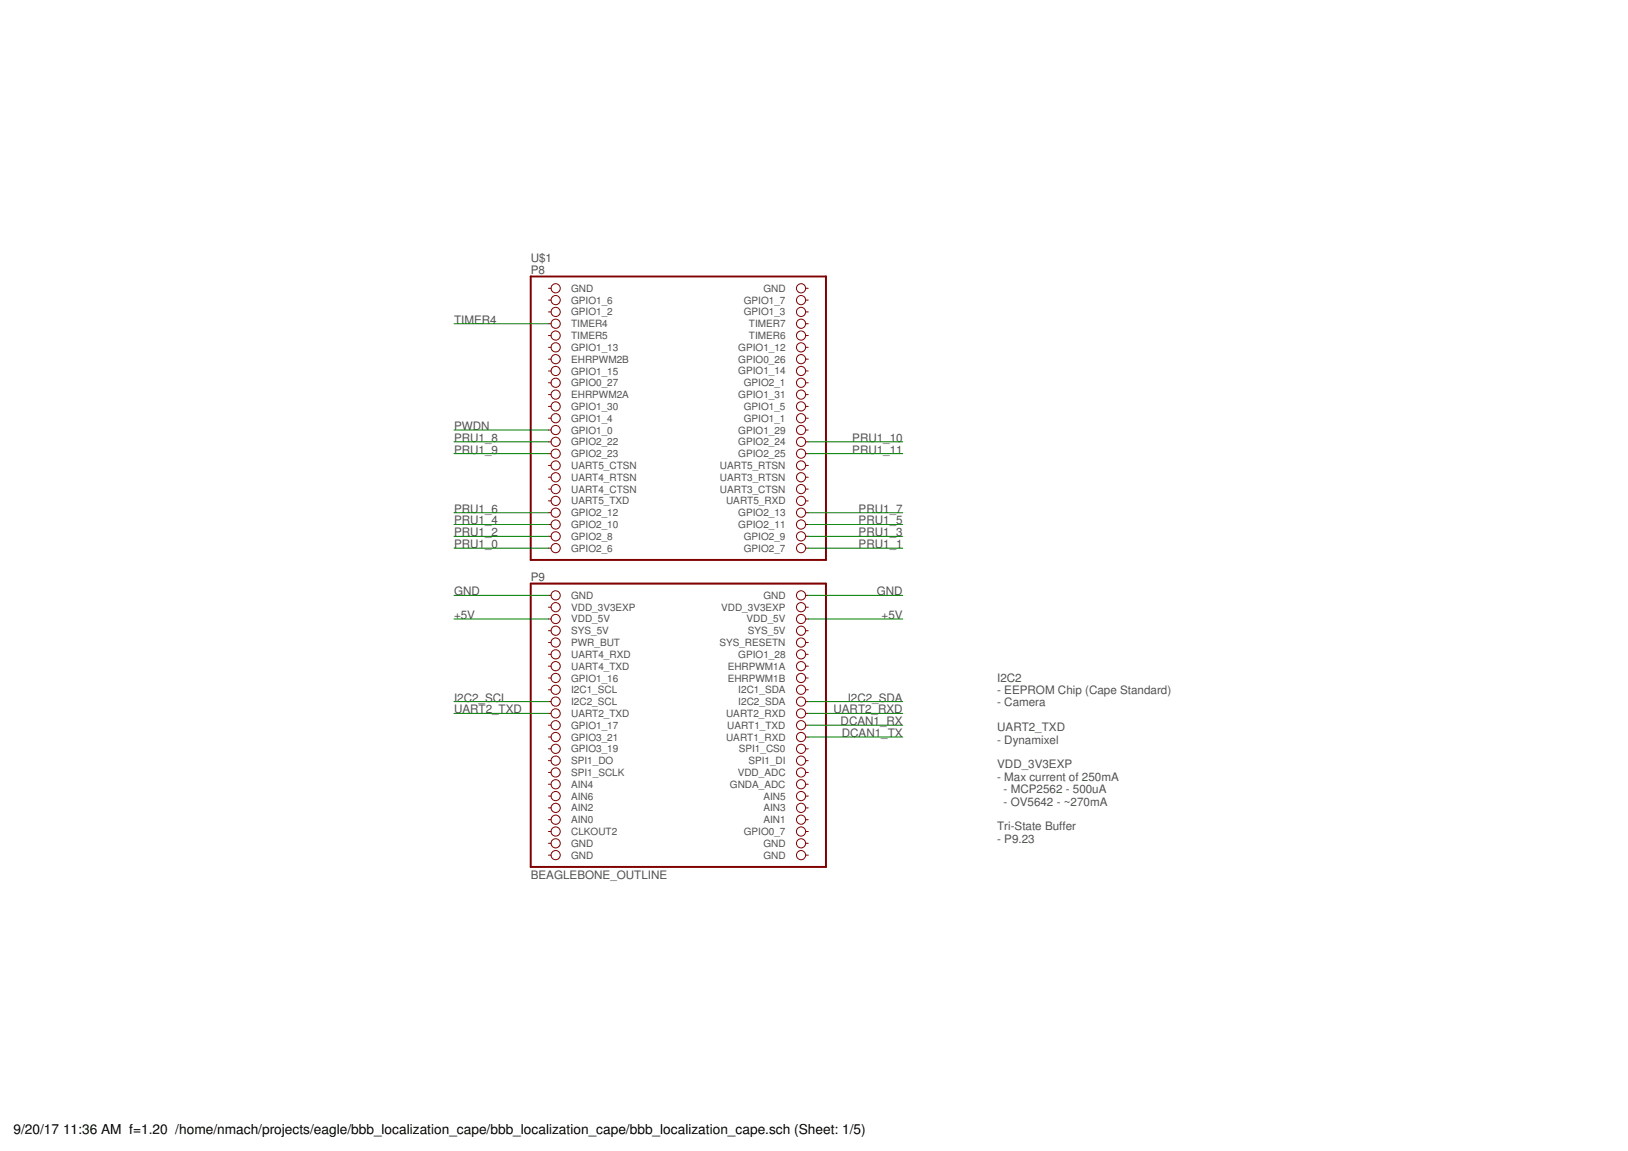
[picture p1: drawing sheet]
<svg xmlns="http://www.w3.org/2000/svg" width="420mm" height="297mm" viewBox="0 0 420 297" stroke-linecap="round" stroke-linejoin="round" font-family="sans-serif">
<path d="M137 71.4h76.2v73.1h-76.2zM137 150.6h76.2v73.1h-76.2z" fill="none" stroke="#800000" stroke-width=".51"/>
<g fill="none" stroke="#800000" stroke-width=".26">
<path d="M141.5 74.4h.7M141.5 77.4h.7M207.9 74.4h.7M207.9 77.4h.7M141.5 80.5h.7M141.5 83.5h.7M141.5 86.6h.7M141.5 89.6h.7M141.5 92.7h.7M141.5 95.7h.7M141.5 98.8h.7M207.9 80.5h.7"/>
<path d="M207.9 83.5h.7M207.9 86.6h.7M207.9 89.6h.7M207.9 92.7h.7M207.9 95.7h.7M207.9 98.8h.7M141.5 101.8h.7M141.5 104.9h.7M141.5 107.9h.7M141.5 111h.7M141.5 114h.7M141.5 117.1h.7"/>
<path d="M207.9 101.8h.7M207.9 104.9h.7M207.9 107.9h.7M207.9 111h.7M207.9 114h.7M207.9 117.1h.7M141.5 120.1h.7M141.5 123.2h.7M141.5 126.2h.7M141.5 129.3h.7M141.5 132.3h.7M141.5 135.4h.7"/>
<path d="M141.5 138.4h.7M207.9 120.1h.7M207.9 123.2h.7M207.9 126.2h.7M207.9 129.3h.7M207.9 132.3h.7M207.9 135.4h.7M207.9 138.4h.7M141.5 153.6h.7M141.5 156.7h.7M141.5 159.7h.7M141.5 141.5h.7"/>
<path d="M207.9 153.6h.7M207.9 156.7h.7M207.9 159.7h.7M207.9 141.5h.7M141.5 162.8h.7M141.5 165.8h.7M141.5 168.9h.7M141.5 171.9h.7M141.5 175h.7M141.5 178h.7M207.9 162.8h.7M207.9 165.8h.7"/>
<path d="M207.9 168.9h.7M207.9 171.9h.7M207.9 175h.7M207.9 178h.7M141.5 181.1h.7M141.5 184.1h.7M141.5 187.2h.7M141.5 190.2h.7M141.5 193.3h.7M141.5 196.3h.7M141.5 199.3h.7M207.9 181.1h.7"/>
<path d="M207.9 184.1h.7M207.9 187.2h.7M207.9 190.2h.7M207.9 193.3h.7M207.9 196.3h.7M207.9 199.3h.7M141.5 202.4h.7M141.5 205.4h.7M141.5 208.5h.7M141.5 211.5h.7M141.5 214.6h.7M141.5 217.6h.7"/>
<path d="M207.9 202.4h.7M207.9 205.4h.7M207.9 208.5h.7M207.9 211.5h.7M207.9 214.6h.7M207.9 217.6h.7M141.5 220.7h.7M207.9 220.7h.7"/>
<circle cx="143.4" cy="77.4" r="1.19"/>
<circle cx="143.4" cy="74.4" r="1.19"/>
<circle cx="206.7" cy="74.4" r="1.19"/>
<circle cx="206.7" cy="77.4" r="1.19"/>
<circle cx="143.4" cy="80.5" r="1.19"/>
<circle cx="143.4" cy="83.5" r="1.19"/>
<circle cx="143.4" cy="86.6" r="1.19"/>
<circle cx="143.4" cy="95.7" r="1.19"/>
<circle cx="143.4" cy="89.6" r="1.19"/>
<circle cx="143.4" cy="92.7" r="1.19"/>
<circle cx="143.4" cy="98.8" r="1.19"/>
<circle cx="206.7" cy="83.5" r="1.19"/>
<circle cx="206.7" cy="80.5" r="1.19"/>
<circle cx="206.7" cy="86.6" r="1.19"/>
<circle cx="206.7" cy="89.6" r="1.19"/>
<circle cx="206.7" cy="95.7" r="1.19"/>
<circle cx="206.7" cy="98.8" r="1.19"/>
<circle cx="206.7" cy="92.7" r="1.19"/>
<circle cx="143.4" cy="107.9" r="1.19"/>
<circle cx="143.4" cy="117.1" r="1.19"/>
<circle cx="143.4" cy="111" r="1.19"/>
<circle cx="143.4" cy="101.8" r="1.19"/>
<circle cx="143.4" cy="104.9" r="1.19"/>
<circle cx="143.4" cy="114" r="1.19"/>
<circle cx="206.7" cy="104.9" r="1.19"/>
<circle cx="206.7" cy="101.8" r="1.19"/>
<circle cx="206.7" cy="111" r="1.19"/>
<circle cx="206.7" cy="114" r="1.19"/>
<circle cx="206.7" cy="117.1" r="1.19"/>
<circle cx="206.7" cy="107.9" r="1.19"/>
<circle cx="143.4" cy="129.3" r="1.19"/>
<circle cx="143.4" cy="123.2" r="1.19"/>
<circle cx="143.4" cy="135.4" r="1.19"/>
<circle cx="143.4" cy="126.2" r="1.19"/>
<circle cx="143.4" cy="132.3" r="1.19"/>
<circle cx="143.4" cy="138.4" r="1.19"/>
<circle cx="143.4" cy="120.1" r="1.19"/>
<circle cx="206.7" cy="129.3" r="1.19"/>
<circle cx="206.7" cy="132.3" r="1.19"/>
<circle cx="206.7" cy="138.4" r="1.19"/>
<circle cx="206.7" cy="135.4" r="1.19"/>
<circle cx="206.7" cy="120.1" r="1.19"/>
<circle cx="206.7" cy="126.2" r="1.19"/>
<circle cx="206.7" cy="123.2" r="1.19"/>
<circle cx="143.4" cy="153.6" r="1.19"/>
<circle cx="143.4" cy="159.7" r="1.19"/>
<circle cx="143.4" cy="156.7" r="1.19"/>
<circle cx="143.4" cy="141.5" r="1.19"/>
<circle cx="206.7" cy="141.5" r="1.19"/>
<circle cx="206.7" cy="159.7" r="1.19"/>
<circle cx="206.7" cy="156.7" r="1.19"/>
<circle cx="206.7" cy="153.6" r="1.19"/>
<circle cx="143.4" cy="165.8" r="1.19"/>
<circle cx="143.4" cy="162.8" r="1.19"/>
<circle cx="143.4" cy="178" r="1.19"/>
<circle cx="143.4" cy="168.9" r="1.19"/>
<circle cx="143.4" cy="171.9" r="1.19"/>
<circle cx="143.4" cy="175" r="1.19"/>
<circle cx="206.7" cy="178" r="1.19"/>
<circle cx="206.7" cy="162.8" r="1.19"/>
<circle cx="206.7" cy="168.9" r="1.19"/>
<circle cx="206.7" cy="171.9" r="1.19"/>
<circle cx="206.7" cy="175" r="1.19"/>
<circle cx="206.7" cy="165.8" r="1.19"/>
<circle cx="143.4" cy="199.3" r="1.19"/>
<circle cx="143.4" cy="187.2" r="1.19"/>
<circle cx="143.4" cy="184.1" r="1.19"/>
<circle cx="143.4" cy="193.3" r="1.19"/>
<circle cx="143.4" cy="196.3" r="1.19"/>
<circle cx="143.4" cy="190.2" r="1.19"/>
<circle cx="143.4" cy="181.1" r="1.19"/>
<circle cx="206.7" cy="181.1" r="1.19"/>
<circle cx="206.7" cy="196.3" r="1.19"/>
<circle cx="206.7" cy="184.1" r="1.19"/>
<circle cx="206.7" cy="193.3" r="1.19"/>
<circle cx="206.7" cy="199.3" r="1.19"/>
<circle cx="206.7" cy="190.2" r="1.19"/>
<circle cx="206.7" cy="187.2" r="1.19"/>
<circle cx="143.4" cy="208.5" r="1.19"/>
<circle cx="143.4" cy="211.5" r="1.19"/>
<circle cx="143.4" cy="214.6" r="1.19"/>
<circle cx="143.4" cy="217.6" r="1.19"/>
<circle cx="143.4" cy="202.4" r="1.19"/>
<circle cx="143.4" cy="205.4" r="1.19"/>
<circle cx="206.7" cy="205.4" r="1.19"/>
<circle cx="206.7" cy="202.4" r="1.19"/>
<circle cx="206.7" cy="211.5" r="1.19"/>
<circle cx="206.7" cy="208.5" r="1.19"/>
<circle cx="206.7" cy="217.6" r="1.19"/>
<circle cx="206.7" cy="214.6" r="1.19"/>
<circle cx="143.4" cy="220.7" r="1.19"/>
<circle cx="206.7" cy="220.7" r="1.19"/>
</g>
<g fill="none" stroke="#008000" stroke-width=".26">
<path d="M117.2 83.5h24.3M117.2 117.1h24.3M117.2 114h24.3M117.2 111h24.3M208.6 117.1h24.4M208.6 114h24.4M117.2 138.4h24.3M117.2 135.4h24.3M117.2 132.3h24.3M208.6 138.4h24.4M208.6 135.4h24.4M208.6 132.3h24.4"/>
<path d="M117.2 159.7h24.3M117.2 153.6h24.3M117.2 141.5h24.3M208.6 159.7h24.4M208.6 153.6h24.4M208.6 141.5h24.4M117.2 181.1h24.3M117.2 184.1h24.3M208.6 187.2h24.4M208.6 190.2h24.4M208.6 181.1h24.4M208.6 184.1h24.4"/>
</g>
<g font-size="3.5">
<text x="3.5" y="292.5">9/20/17</text>
<text x="16.3" y="292.5">11:36 AM f=1.20 /home/nmach/projects/eagle/bbb_localization_cape/bbb_localization_cape/bbb_localization_cape.sch (Sheet: 1/5)</text>
</g>
<g font-size="3" fill="#505050">
<text x="137" y="67.6">U$1</text>
<text x="137" y="70.6">P8</text>
<text x="117.2" y="83.6">TIMER4</text>
<text x="117.2" y="111">PWDN</text>
<text x="117.2" y="117.1">PRU1_9</text>
<text x="117.2" y="114">PRU1_8</text>
<text x="220" y="117.1">PRU1_11</text>
<text x="220" y="114">PRU1_10</text>
<text x="117.2" y="135.4">PRU1_4</text>
<text x="117.2" y="132.3">PRU1_6</text>
<text x="221.6" y="135.4">PRU1_5</text>
<text x="221.6" y="132.3">PRU1_7</text>
<text x="117.2" y="141.5">PRU1_0</text>
<text x="117.2" y="138.4">PRU1_2</text>
<text x="221.6" y="141.5">PRU1_1</text>
<text x="221.6" y="138.4">PRU1_3</text>
<text x="137" y="149.8">P9</text>
<text x="117.2" y="153.6">GND</text>
<text x="226.3" y="153.6">GND</text>
<text x="117.2" y="159.7">+5V</text>
<text x="227.5" y="159.7">+5V</text>
<text x="257.3" y="175.9">I2C2</text>
<text x="257.3" y="179.1">- EEPROM Chip (Cape Standard)</text>
<text x="117.2" y="181.1">I2C2_SCL</text>
<text x="117.2" y="184.1">UART2_TXD</text>
<text x="215.1" y="184.1">UART2_RXD</text>
<text x="218.8" y="181.1">I2C2_SDA</text>
<text x="257.3" y="182.3">- Camera</text>
<text x="216.9" y="187.2">DCAN1_RX</text>
<text x="217.3" y="190.2">DCAN1_TX</text>
<text x="257.3" y="188.7">UART2_TXD</text>
<text x="257.3" y="191.9">- Dynamixel</text>
<text x="257.3" y="198.3">VDD_3V3EXP</text>
<text x="257.3" y="201.5">- Max current of 250mA</text>
<text x="259" y="204.7">- MCP2562 - 500uA</text>
<text x="259" y="207.9">- OV5642 - ~270mA</text>
<text x="257.3" y="214.3">Tri-State Buffer</text>
<text x="257.3" y="217.5">- P9.23</text>
<text x="137" y="226.8">BEAGLEBONE_OUTLINE</text>
</g>
<g font-size="2.6" fill="#505050">
<text x="147.4" y="75.3">GND</text>
<text x="197" y="75.3">GND</text>
<text x="147.4" y="78.4">GPIO1_6</text>
<text x="147.4" y="81.4">GPIO1_2</text>
<text x="192" y="78.4">GPIO1_7</text>
<text x="192" y="81.4">GPIO1_3</text>
<text x="147.4" y="84.5">TIMER4</text>
<text x="147.4" y="87.5">TIMER5</text>
<text x="193.3" y="84.5">TIMER7</text>
<text x="193.3" y="87.5">TIMER6</text>
<text x="147.4" y="90.6">GPIO1_13</text>
<text x="147.4" y="93.6">EHRPWM2B</text>
<text x="190.5" y="90.6">GPIO1_12</text>
<text x="190.5" y="93.6">GPIO0_26</text>
<text x="147.4" y="96.7">GPIO1_15</text>
<text x="147.4" y="99.7">GPIO0_27</text>
<text x="190.5" y="96.6">GPIO1_14</text>
<text x="192" y="99.7">GPIO2_1</text>
<text x="147.4" y="102.7">EHRPWM2A</text>
<text x="147.4" y="105.8">GPIO1_30</text>
<text x="190.5" y="102.7">GPIO1_31</text>
<text x="192" y="105.8">GPIO1_5</text>
<text x="147.4" y="108.8">GPIO1_4</text>
<text x="147.4" y="111.9">GPIO1_0</text>
<text x="190.5" y="111.9">GPIO1_29</text>
<text x="192" y="108.8">GPIO1_1</text>
<text x="147.4" y="114.9">GPIO2_22</text>
<text x="147.4" y="118">GPIO2_23</text>
<text x="190.5" y="114.9">GPIO2_24</text>
<text x="190.5" y="118">GPIO2_25</text>
<text x="147.4" y="121">UART5_CTSN</text>
<text x="147.4" y="124.1">UART4_RTSN</text>
<text x="185.8" y="121">UART5_RTSN</text>
<text x="185.8" y="124.1">UART3_RTSN</text>
<text x="147.4" y="127.1">UART4_CTSN</text>
<text x="147.4" y="130.2">UART5_TXD</text>
<text x="185.8" y="127.1">UART3_CTSN</text>
<text x="187.4" y="130.2">UART5_RXD</text>
<text x="147.4" y="133.2">GPIO2_12</text>
<text x="147.4" y="136.3">GPIO2_10</text>
<text x="190.5" y="133.2">GPIO2_13</text>
<text x="190.5" y="136.3">GPIO2_11</text>
<text x="147.4" y="139.3">GPIO2_8</text>
<text x="147.4" y="142.4">GPIO2_6</text>
<text x="192" y="139.3">GPIO2_9</text>
<text x="192" y="142.4">GPIO2_7</text>
<text x="147.4" y="154.6">GND</text>
<text x="197" y="154.5">GND</text>
<text x="147.4" y="157.6">VDD_3V3EXP</text>
<text x="147.4" y="160.6">VDD_5V</text>
<text x="186.1" y="157.6">VDD_3V3EXP</text>
<text x="192.7" y="160.6">VDD_5V</text>
<text x="147.4" y="163.7">SYS_5V</text>
<text x="147.4" y="166.7">PWR_BUT</text>
<text x="185.7" y="166.7">SYS_RESETN</text>
<text x="193" y="163.7">SYS_5V</text>
<text x="147.4" y="169.8">UART4_RXD</text>
<text x="147.4" y="172.8">UART4_TXD</text>
<text x="187.8" y="172.8">EHRPWM1A</text>
<text x="190.5" y="169.8">GPIO1_28</text>
<text x="147.4" y="175.9">GPIO1_16</text>
<text x="147.4" y="178.9">I2C1_SCL</text>
<text x="187.8" y="175.9">EHRPWM1B</text>
<text x="190.5" y="178.9">I2C1_SDA</text>
<text x="147.4" y="182">I2C2_SCL</text>
<text x="147.4" y="185">UART2_TXD</text>
<text x="187.4" y="185">UART2_RXD</text>
<text x="190.5" y="182">I2C2_SDA</text>
<text x="147.4" y="188.1">GPIO1_17</text>
<text x="147.4" y="191.1">GPIO3_21</text>
<text x="187.4" y="191.1">UART1_RXD</text>
<text x="187.7" y="188.1">UART1_TXD</text>
<text x="147.4" y="194.2">GPIO3_19</text>
<text x="147.4" y="197.2">SPI1_DO</text>
<text x="190.7" y="194.2">SPI1_CS0</text>
<text x="193.1" y="197.2">SPI1_DI</text>
<text x="147.4" y="200.3">SPI1_SCLK</text>
<text x="147.4" y="203.3">AIN4</text>
<text x="188.4" y="203.3">GNDA_ADC</text>
<text x="190.4" y="200.3">VDD_ADC</text>
<text x="147.4" y="206.4">AIN6</text>
<text x="147.4" y="209.4">AIN2</text>
<text x="197" y="206.4">AIN5</text>
<text x="197" y="209.4">AIN3</text>
<text x="147.4" y="212.5">AIN0</text>
<text x="147.4" y="215.5">CLKOUT2</text>
<text x="192" y="215.5">GPIO0_7</text>
<text x="197" y="212.4">AIN1</text>
<text x="147.4" y="218.5">GND</text>
<text x="147.4" y="221.6">GND</text>
<text x="197" y="218.5">GND</text>
<text x="197" y="221.6">GND</text>
</g>
</svg>
